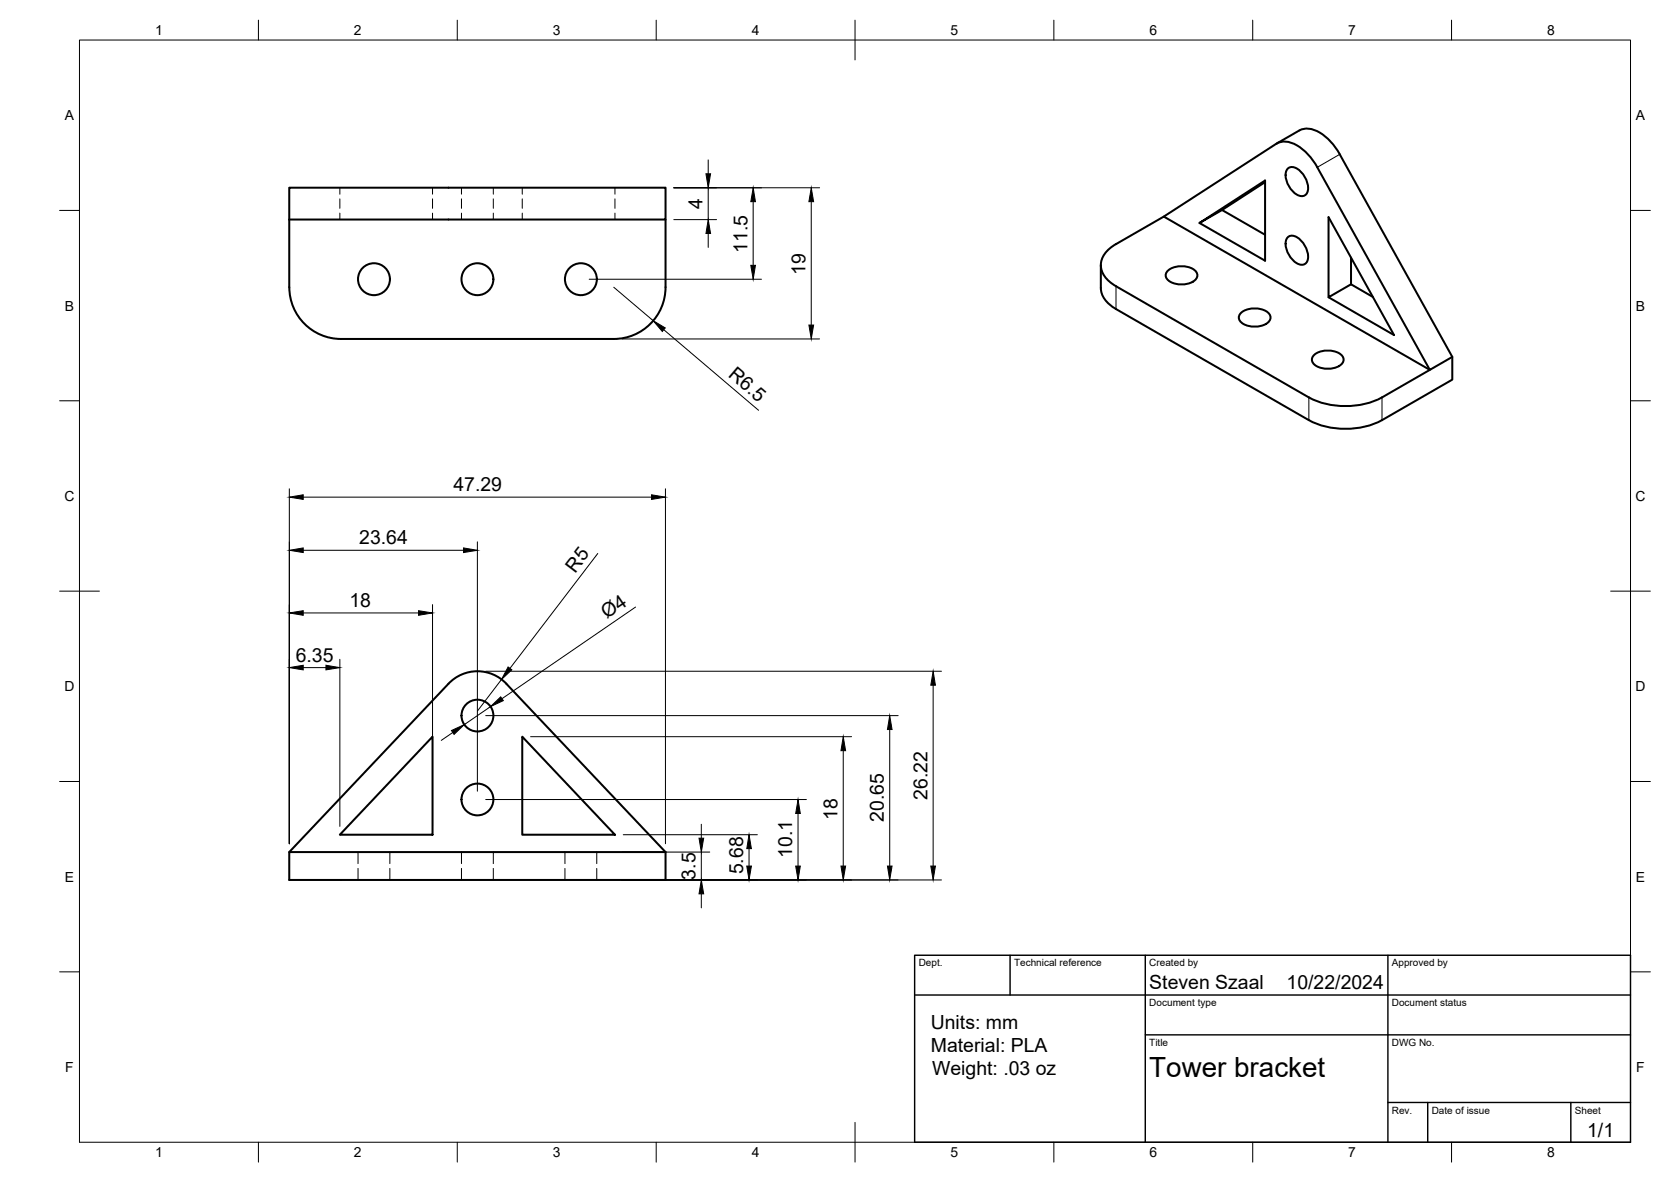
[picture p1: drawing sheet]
<svg xmlns="http://www.w3.org/2000/svg" width="420mm" height="297mm" viewBox="0 0 420 297" stroke-linecap="round" stroke-linejoin="round" font-family="sans-serif">
<!-- layer: Visible -->
<g fill="none" stroke="#000" stroke-width=".51">
<path d="M320.9 36.1l-28.3 18.3M321.1 36l5.6-3.2a5.9 5.9 0 0 1 6.4 1.4l1.8 1.7 1.5 2.1 28.8 51.7-5.7 3.2-28.3-50.9a12.4 12.4 0 0 0-7.2-6.3 4 4 0 0 0-3.1 .4M72.7 55.2v17a13 13 0 0 0 13.1 13h68.5a13 13 0 0 0 13-13v-17M72.7 47.2h94.6v8h-94.6zM301.6 56l16.5 9.5v-20.1l-16.5 10.6 5.7-3.2 10.8 6.2M318.1 45.8l-10.8 7M323.9 42.3a2.54 2.54 0 0 1 3.3 .9 5.3 5.3 0 0 1 1.4 5.3 1.94 1.94 0 0 1-3.1 0 5.6 5.6 0 0 1-2-5.8zM323.9 59.6a2.54 2.54 0 0 1 3.3 .9 5.3 5.3 0 0 1 1.4 5.3 1.94 1.94 0 0 1-3.1 0 5.6 5.6 0 0 1-2-5.8zM276.8 66.6v5.8a6.4 6.4 0 0 0 3.8 5.3M278.6 62.8l2-1.5 12-6.9 66.9 38.5-12 7a20.4 20.4 0 0 1-18.4 0l-48.5-28a6.4 6.4 0 0 1-3.8-5.7 5.5 5.5 0 0 1 1.8-3.4zM280.6 77.7l48.5 27.9a20.4 20.4 0 0 0 18.4 0l17.7-10.2v-5.7M293.7 68a5.6 5.6 0 0 1 7.2 .4 1.93 1.93 0 0 1-1.6 2.7 5.6 5.6 0 0 1-6-1.2 1.5 1.5 0 0 1 .4-1.9z"/>
<path d="M312.1 78.6a5.6 5.6 0 0 1 7.2 .5 1.93 1.93 0 0 1-1.6 2.6 5.6 5.6 0 0 1-6-1.2 1.5 1.5 0 0 1 .4-1.9zM339.7 64.8v6.6M345.2 74.6l-5.5-3.2-5.6 3.3v-20.1l16.4 29.6-16.4-9.5M330.5 89.2a5.6 5.6 0 0 1 7.1 .4 1.93 1.93 0 0 1-1.6 2.7 5.6 5.6 0 0 1-5.9-1.2 1.5 1.5 0 0 1 .4-1.9zM108.8 185.1v24.7h-23.4zM131.3 185.1l23.3 24.7h-23.3zM72.7 214.1h94.6v7h-94.6zM72.7 214.1l40.1-42.3a10 10 0 0 1 14.5 0l40 42.3"/>
<circle cx="94" cy="70.2" r="4"/>
<circle cx="120" cy="70.2" r="4"/>
<circle cx="146.1" cy="70.2" r="4"/>
<circle cx="120" cy="179.8" r="4"/>
<circle cx="120" cy="200.9" r="4"/>
</g>
<!-- layer: Hidden -->
<g fill="none" stroke="#000" stroke-width=".25">
<path d="M85.4 47.2v1.6M85.4 50v2.4M85.4 53.6v1.6M108.8 47.2v1.6M108.8 50v2.4M108.8 53.6v1.6M116 47.2v1.6M116 50v2.4M116 53.6v1.6M124 47.2v1.6M124 50v2.4M124 53.6v1.6"/>
<path d="M131.3 47.2v1.6M131.3 50v2.4M131.3 53.6v1.6M154.6 47.2v1.6M154.6 50v2.4M154.6 53.6v1.6M90 214.1v2.9M90 218.2v2.9M98 214.1v2.9M98 218.2v2.9M116 214.1v2.9M116 218.2v2.9"/>
<path d="M124 214.1v2.9M124 218.2v2.9M142 214.1v2.9M142 218.2v2.9M150.1 214.1v2.9M150.1 218.2v2.9"/>
</g>
<!-- layer: Visible Narrow -->
<path d="M336.9 38.8l-5.7 3.2M280.6 71.9v5.8M329.1 99.9v5.7M347.5 99.9v5.7" fill="none" stroke="#000" stroke-width=".25"/>
<!-- layer: BORDER -->
<g fill="none" stroke="#000" stroke-width=".25">
<path d="M20 10.1h390v276.9h-390zM65 5.1v5M115 5.1v5M165 5.1v5M215 5.1v10M265 5.1v5M315 5.1v5M365 5.1v5M15 52.9h5M410 52.9h5M15 100.7h5M410 100.7h5"/>
<path d="M15 148.6h10M405 148.6h10M15 196.4h5M410 196.4h5M15 244.2h5M410 244.2h5M65 287v5M115 287v5M165 287v5M215 282.1v9.9M265 287v5M315 287v5"/>
<path d="M365 287v5"/>
</g>
<!-- layer: TITLEBLOCK -->
<path d="M230 240.1h180v46.9h-180zM230 250h180M254 240.1v9.9M288 240.1v46.9M349 240.1v46.9M288 260.1h122M349 277.1h61M359 277.1v9.9M395 277.1v9.9" fill="none" stroke="#000" stroke-width=".36"/>
<!-- layer: FD_Dimensions -->
<g fill="none" stroke="#000" stroke-width=".25">
<path d="M169.4 47.2h36.7M169.4 55.2h10.8M178.1 40.2v3.5M178.1 47.2v8M178.1 58.7v3.5M189.4 50.7v16M204 50.7v31M148.1 70.2h43.4M154.3 72.2l9.9 8.4M156.4 85.2h49.7M166.9 82.9l23.8 20.2M72.7 122.8v89.2"/>
<path d="M76.2 124.9h87.6M76.2 138.3h40.3M120 136.2v62.6M150.3 139.1l-22.1 28.9M167.3 122.8v89.2M76.2 154h29M108.8 151.9v55.8M159.8 152.6l-33.6 23M76.2 167.8h5.8M85.4 165.7v42M122.1 179.8h103.7M122.1 168.7h114.6"/>
<path d="M123.3 177.6l-6.6 4.5M126.1 170.7l-6.1 8M234.6 172.2v45.4M113.9 184.1l-2.9 2M133.4 185.1h80.7M212 188.6v29M223.7 183.3v34.3M122.1 200.9h80.7M156.4 214.1h22.1M156.7 209.8h33.7M176.3 207.1v3.5M176.3 214.1v7"/>
<path d="M188.3 213.3v4.3M200.7 204.4v13.2M156.4 221.1h80.3M176.3 224.6v3.5"/>
</g>
<g fill="#000" stroke="#000" stroke-width=".25">
<path d="M177.5 43.7h1.2l-.6 3.5zM178.1 55.2l.6 3.5h-1.2zM189.4 47.2l.5 3.5h-1.1zM204 47.2l.6 3.5h-1.2zM188.8 66.7h1.1l-.5 3.5zM164.2 80.6l3.1 1.8-.8 .9zM203.4 81.7h1.2l-.6 3.5zM72.7 124.9l3.5-.6v1.2zM72.7 138.3l3.5-.6v1.2zM116.5 137.7l3.5 .6-3.5 .6zM163.8 124.3l3.5 .6-3.5 .6zM72.7 154l3.5-.5v1.1z"/>
<path d="M105.2 153.5l3.6 .5-3.6 .6zM72.7 167.8l3.5-.6v1.1zM82 167.2l3.4 .6-3.4 .5zM123.3 177.6l2.6-2.5 .7 1zM127.8 167.6l.9 .7-2.6 2.4zM234.6 168.7l.6 3.5h-1.2zM113.5 183.6l3.2-1.5-2.5 2.5zM212 185.1l.6 3.5h-1.1zM223.7 179.8l.6 3.5h-1.2zM175.8 210.6h1.1l-.6 3.5zM187.8 217.6h1.1l-.6 3.5zM188.3 209.8l.6 3.5h-1.1z"/>
<path d="M200.1 217.6h1.1l-.5 3.5zM200.7 200.9l.5 3.5h-1.1zM211.5 217.6h1.1l-.6 3.5zM223.1 217.6h1.2l-.6 3.5zM234 217.6h1.2l-.6 3.5zM176.3 221.1l.6 3.5h-1.1z"/>
</g>
<text font-size="7" x="289" y="270.6">Tower bracket</text>
<g font-size="4.9">
<text x="176.7" y="52.5" transform="rotate(-90 176.7 52.5)">4</text>
<text x="187.9" y="63.6" transform="rotate(-90 187.9 63.6)">11.5</text>
<text x="202.5" y="69.1" transform="rotate(-90 202.5 69.1)">19</text>
<text x="182.9" y="94.5" transform="rotate(40 182.9 94.5)">R6.5</text>
<text x="114" y="123.5">47.29</text>
<text x="90.3" y="136.8">23.64</text>
<text x="144.6" y="144.1" transform="rotate(-53 144.6 144.1)">R5</text>
<text x="87.9" y="152.6">18</text>
<text x="152.6" y="155.6" transform="rotate(-34 152.6 155.6)">Ø4</text>
<text x="74.4" y="166.3">6.35</text>
<text x="233.2" y="201" transform="rotate(-90 233.2 201)">26.22</text>
<text x="210.6" y="206" transform="rotate(-90 210.6 206)">18</text>
<text x="222.2" y="206.6" transform="rotate(-90 222.2 206.6)">20.65</text>
<text x="199.2" y="215.6" transform="rotate(-90 199.2 215.6)">10.1</text>
<text x="174.9" y="221" transform="rotate(-90 174.9 221)">3.5</text>
<text x="186.9" y="219.7" transform="rotate(-90 186.9 219.7)">5.68</text>
<text x="289" y="248.5">Steven Szaal</text>
<text x="323.5" y="248.5">10/22/2024</text>
<text x="234" y="258.5">Units: mm</text>
<text x="234.1" y="264.3">Material: PLA</text>
<text x="234.4" y="270.2">Weight: .03 oz</text>
<text x="399.1" y="285.7">1/1</text>
</g>
<g font-size="3.5">
<text x="39" y="8.8">1</text>
<text x="89" y="8.8">2</text>
<text x="139" y="8.8">3</text>
<text x="189" y="8.8">4</text>
<text x="239" y="8.8">5</text>
<text x="289" y="8.8">6</text>
<text x="339" y="8.8">7</text>
<text x="389" y="8.8">8</text>
<text x="16.3" y="30.2">A</text>
<text x="411.3" y="30.2">A</text>
<text x="16.3" y="78">B</text>
<text x="411.3" y="78">B</text>
<text x="16.2" y="125.9">C</text>
<text x="411.2" y="125.9">C</text>
<text x="16.2" y="173.7">D</text>
<text x="411.2" y="173.7">D</text>
<text x="16.3" y="221.6">E</text>
<text x="411.3" y="221.6">E</text>
<text x="16.4" y="269.4">F</text>
<text x="411.4" y="269.4">F</text>
<text x="39" y="290.8">1</text>
<text x="89" y="290.8">2</text>
<text x="139" y="290.8">3</text>
<text x="189" y="290.8">4</text>
<text x="239" y="290.8">5</text>
<text x="289" y="290.8">6</text>
<text x="339" y="290.8">7</text>
<text x="389" y="290.8">8</text>
</g>
<g font-size="2.5">
<text x="231" y="242.9">Dept.</text>
<text x="255" y="242.9">Technical reference</text>
<text x="289" y="242.9">Created by</text>
<text x="350" y="242.9">Approved by</text>
<text x="289" y="252.8">Document type</text>
<text x="350" y="252.8">Document status</text>
<text x="289" y="262.9">Title</text>
<text x="350" y="262.9">DWG No.</text>
<text x="350" y="279.9">Rev.</text>
<text x="360" y="279.9">Date of issue</text>
<text x="396" y="279.9">Sheet</text>
</g>
</svg>
